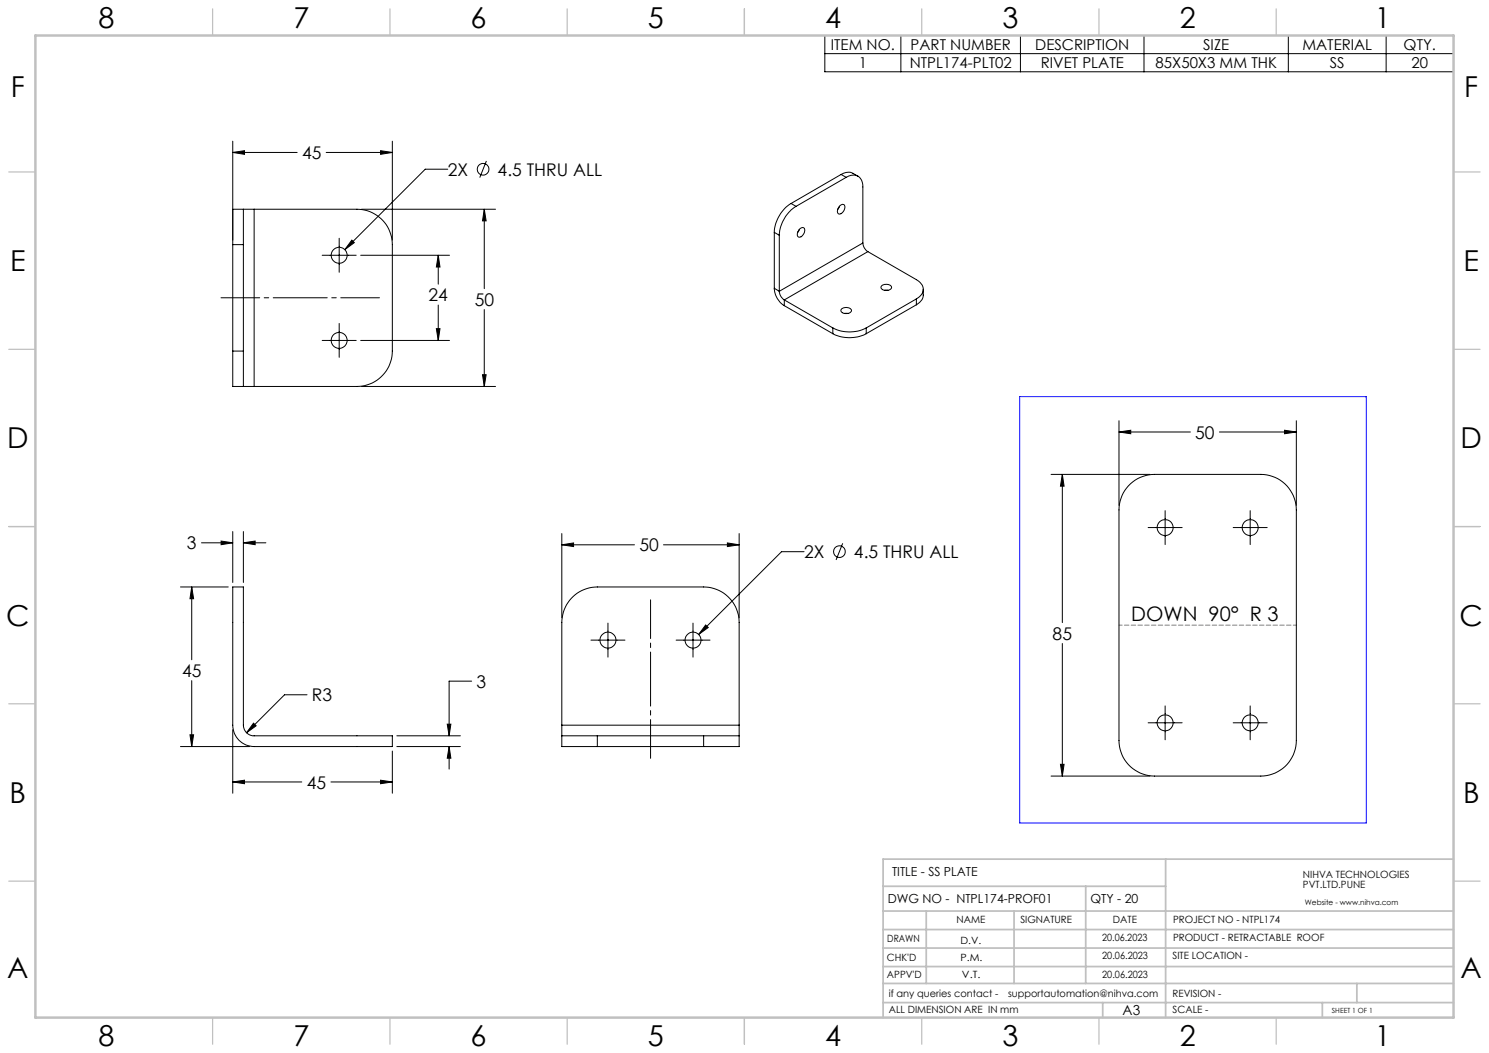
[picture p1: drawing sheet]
<svg xmlns="http://www.w3.org/2000/svg" width="420mm" height="297mm" viewBox="0 0 420 297" stroke-linecap="round" stroke-linejoin="round" font-family="sans-serif">
<g fill="none" stroke="#000" stroke-width=".28">
<path d="M232.7 10h177.3v10.2h-177.3zM232.7 15.1h177.3M254.1 10v10.2M287.8 10v10.2M322.7 10v10.2M363.4 10v10.2M391 10v10.2M65.7 39.8v27.9M110.7 39.8v27.9M65.7 43l3.3-.5v1zM65.7 43h18.1M68.7 59v10"/>
<path d="M68.7 59h-3v10M68.7 59h3M71.7 59h29a10 10 0 0 1 10 10v30a10 10 0 0 1-10 10h-29M71.7 59v50M92 43h18.7M102 59h37.8M107.4 42.5l3.3 .5-3.3 .5zM126.3 47.7h-6.4l-22.6 22.7M136.6 59l.5 3.3h-1zM136.6 59v22.4M137.2 45.4l-1.9 4.7M223.1 57.4a10.4 10.4 0 0 0-4.7 8.1"/>
<path d="M223.1 57.4l1.4 .8M224.5 58.2a10.4 10.4 0 0 0-4.7 8.2M236.8 58.2l-.5 .9M236.9 58a.81 .81 0 0 1 1.2-.2 .81 .81 0 0 1 .1 1.2l-.3 .7a.86 .86 0 0 1-.8 .7 .86 .86 0 0 1-.9-.6l.2-1zM237.2 49.2a3.5 3.5 0 0 1 3.4-.3l1.4 .8M237.2 49.2l1.5 .8M237.2 49.2l-14.1 8.2M238.7 50a2.87 2.87 0 0 1 3.3-.3 2.87 2.87 0 0 1 1.4 3v15.8M238.7 50l-14.2 8.2M65.7 69v30M65.7 69h3M68.7 69v30"/>
<path d="M90.9 72h9.6M95.7 67.2v9.6M99.2 67.7l.7 .7-2.6 2zM101.7 72h25.1M123.6 72l.5 3.3h-1zM123.6 72v8.1M218.4 65.5l1.4 .9M218.4 65.5v15.8M219.8 66.4v15.8M225.5 64.7l-.5 .9M225.6 64.6a.78 .78 0 0 1 1.1-.4 .78 .78 0 0 1 .2 1.1l-.3 .9a.87 .87 0 0 1-.8 .7 .87 .87 0 0 1-.9-.5l.2-1.1zM243.4 68.5l.5 1.6 .9 .9"/>
<path d="M243.4 68.5l-23.6 13.7M244.8 71l13.7 7.9a2.87 2.87 0 0 1 1.9 2.7 2.87 2.87 0 0 1-1.9 2.7M244.8 71l-23.6 13.6M65.7 99v10h3M65.7 99h3M68.7 99v10M90.9 96h9.6M95.7 91.2v9.6M101.7 96h25.1M123.1 92.7h1l-.5 3.3zM123.6 86v10M136.6 87.3v21.7"/>
<path d="M218.4 81.3a6 6 0 0 0 2.8 4.9M218.4 81.3l1.4 .9M219.8 82.2l.5 1.5 .9 .9M221.2 84.6l13.7 7.9M221.2 84.6v1.6M221.2 86.2l13.7 7.9M234.9 92.5a10.4 10.4 0 0 0 9.4 0M234.9 94.1a10.4 10.4 0 0 0 9.4 0M234.9 92.5v1.6M237.5 87.1a1.87 1.87 0 0 1 2.7 .5 1.75 1.75 0 0 1-3 0zM238.2 88.4h1M244.3 92.5v1.6"/>
<path d="M248.6 80.7a1.89 1.89 0 0 1 2.9 .4 1.75 1.75 0 0 1-3 0zM249.5 81.9h1M258.5 84.3l-14.2 8.2M258.5 84.3v1.7M258.5 86l-14.2 8.1M260.4 81.6v1.6a3.1 3.1 0 0 1-1.9 2.8M68.7 109h3M102 109h37.8M136.1 105.7h1l-.5 3.3zM315.6 118.7v23.9M365.7 118.7v23.9M296.5 133.8h27.9"/>
<path d="M299.6 133.8l.5 3.3h-1zM299.6 133.8v41.8M315.6 121.8l3.3-.4v.9zM315.6 121.8h20.2M318.9 136.5a10 10 0 0 1 6.7-2.7h30a10 10 0 0 1 10.1 10v65.1a10 10 0 0 1-10.1 10h-30a10 10 0 0 1-10-10v-65.1a10 10 0 0 1 3.3-7.3zM344 121.8h21.7M362.3 121.4l3.4 .4-3.4 .5zM56.8 153.1h8.9M62.4 152.6l3.3 .5-3.3 .5zM65.7 149.9v14.4M68.7 153.1l3.3-.5v1zM68.7 149.9v14.4"/>
<path d="M68.7 153.1h6.3M158.5 153.7l3.3-.6v1.1zM158.5 150.5v23.8M158.5 153.7h20.5M187.1 153.7h21.4M205.2 153.1l3.3 .6-3.3 .5zM208.5 150.5v23.8M226.8 155.6h-6.3l-23.4 23.4M237.7 153.2l-1.9 4.7M323.8 148.8h9.6M328.6 144v9.6M347.8 148.8h9.6"/>
<path d="M352.6 144v9.6M50.9 165.6h13.5M54.1 165.6l.5 3.3h-1zM54.1 165.6v20.5M65.7 165.6h3v38.9a3 3 0 0 0 3 3h39v3.1h-39a6 6 0 0 1-6-6.1zM171.5 175.8v9.5M195.5 175.8v9.5M199 176.3l.8 .7-2.7 2zM54.1 192v18.6M86.6 196h-6.3l-10.8 10.7M133 192.1h-6.3v15.4M166.7 180.5h9.6"/>
<path d="M190.7 180.5h9.6M299.6 181.5v37.4M328.6 199.1v9.6M352.6 199.1v9.6M50.9 210.6h19.5M53.6 207.3h1l-.5 3.3zM65.7 205.8v17.9M71.5 204l.7 .7-2.7 2zM110.7 211.8v11.9M111.9 207.5h18M111.9 210.6h18M126.2 204.3h1l-.5 3.2z"/>
<path d="M126.7 210.6l.5 3.3h-1zM126.7 210.6v6.3M158.5 207.5v3.1h10M158.5 207.5h10M158.5 204.5v3M158.5 204.5v-29a10 10 0 0 1 10-9.9h30a10 10 0 0 1 10 9.9v29M158.5 204.5h50M168.5 207.5h30M168.5 210.6h30M168.5 207.5v3.1M198.5 207.5h10M198.5 207.5v3.1"/>
<path d="M208.5 207.5v3.1h-10M208.5 204.5v3M296.5 218.9h27.9M299.1 215.6h1l-.5 3.3zM323.8 203.9h9.6M347.8 203.9h9.6M65.7 220.6l3.3-.5v.9zM65.7 220.6h19.4M93.3 220.6h17.4M107.4 220.1l3.3 .5-3.3 .4z"/>
<circle cx="136.3" cy="47.7" r="1.65"/>
<circle cx="95.7" cy="72" r="2.25"/>
<circle cx="95.7" cy="96" r="2.24"/>
<circle cx="236.8" cy="155.6" r="1.65"/>
<circle cx="328.6" cy="148.8" r="2.26"/>
<circle cx="352.6" cy="148.8" r="2.26"/>
<circle cx="171.5" cy="180.6" r="2.26"/>
<circle cx="195.5" cy="180.6" r="2.25"/>
<circle cx="328.6" cy="203.9" r="2.26"/>
<circle cx="352.6" cy="203.9" r="2.26"/>
</g>
<path d="M62.3 84h44.7M183.5 169.2v44.7" fill="none" stroke="#000" stroke-width=".28" stroke-dasharray="15.2 1.3 1.3 1.3" stroke-dashoffset="4.3"/>
<path d="M365.7 176.3h-50" fill="none" stroke="#808080" stroke-width=".28" stroke-dasharray="1.3 .6" stroke-dashoffset=".4"/>
<g fill="none" stroke="#c0c0c0" stroke-width=".35">
<path d="M60 2.5v7.5M110 2.5v7.5M160 2.5v7.5M210 2.5v7.5M260 2.5v7.5M310 2.5v7.5M360 2.5v7.5M2.5 48.5h7.5M410 48.5h7.5M2.5 98.5h7.5M410 98.5h7.5M2.5 148.5h7.5"/>
<path d="M410 148.5h7.5M2.5 198.5h7.5M410 198.5h7.5M2.5 248.5h7.5M410 248.5h7.5M60 287v7.5M110 287v7.5M160 287v7.5M210 287v7.5M260 287v7.5M310 287v7.5M360 287v7.5"/>
</g>
<g fill="none" stroke="#c0c0c0" stroke-width=".5">
<path d="M249.1 257h160.9M249.1 250h79.7M261.3 257v20.4M286 257v20.4M306.2 250v27.4M328.8 242.3v44.7M410 242.3h-160.9v44.7M249.1 272.6h160.9M249.1 267.4h160.9M249.1 262.2h160.9M249.1 277.4h160.9M382.7 277.4v5.4"/>
<path d="M249.1 282.8h160.9M311 282.8v4.2M373 282.8v4.2"/>
</g>
<path d="M10 10h400v277h-400z" fill="none" stroke="#c0c0c0" stroke-width=".7"/>
<path d="M287.6 111.9h97.8v120.2h-97.8z" fill="none" stroke="#00f" stroke-width=".28"/>
<path d="M62.4 152.6l3.3 .5-3.3 .5zM68.7 153.1l3.3-.5v1zM126.2 204.3h1l-.5 3.2zM126.7 210.6l.5 3.3h-1zM53.6 207.3h1l-.5 3.3zM54.1 165.6l.5 3.3h-1zM65.7 220.6l3.3-.5v.9zM107.4 220.1l3.3 .5-3.3 .4zM71.5 204l-2 2.7 2.7-2zM158.5 153.7l3.3-.6v1.1zM205.2 153.1l3.3 .6-3.3 .5zM199 176.3l-1.9 2.7 2.7-2zM136.6 59l.5 3.3h-1zM136.1 105.7h1l-.5 3.3zM107.4 42.5l3.3 .5-3.3 .5zM65.7 43l3.3-.5v1zM123.6 72l.5 3.3h-1zM123.1 92.7h1l-.5 3.3zM99.2 67.7l-1.9 2.7 2.6-2zM362.3 121.4l3.4 .4-3.4 .5zM315.6 121.8l3.3-.4v.9zM299.6 133.8l.5 3.3h-1zM299.1 215.6h1l-.5 3.3z" fill="#000"/>
<g font-size="8.1">
<text x="27.8" y="8">8</text>
<text x="82.8" y="8">7</text>
<text x="132.8" y="8">6</text>
<text x="182.8" y="8">5</text>
<text x="232.8" y="8">4</text>
<text x="282.8" y="8">3</text>
<text x="332.8" y="8">2</text>
<text x="387.8" y="8">1</text>
<text x="3" y="27.2">F</text>
<text x="413" y="27.2">F</text>
<text x="2.8" y="76.5">E</text>
<text x="412.8" y="76.5">E</text>
<text x="2" y="126.5">D</text>
<text x="412" y="126.5">D</text>
<text x="1.7" y="176.5">C</text>
<text x="411.7" y="176.5">C</text>
<text x="2.7" y="226.5">B</text>
<text x="412.7" y="226.5">B</text>
<text x="2" y="275.7">A</text>
<text x="412" y="275.7">A</text>
<text x="27.8" y="295">8</text>
<text x="82.8" y="295">7</text>
<text x="132.8" y="295">6</text>
<text x="182.8" y="295">5</text>
<text x="232.8" y="295">4</text>
<text x="282.8" y="295">3</text>
<text x="332.8" y="295">2</text>
<text x="387.8" y="295">1</text>
</g>
<text font-size="5.6" x="319.1" y="175.1">DOWN 90° R 3</text>
<g font-size="4.9">
<text x="85.2" y="44.9">45</text>
<text x="126.3" y="49.6">2X</text>
<text x="140.4" y="49.6">4.5 THRU ALL</text>
<text x="120.9" y="85">24</text>
<text x="133.9" y="86.2">50</text>
<text x="337.1" y="123.7">50</text>
<text x="52.7" y="155">3</text>
<text x="180.3" y="155.5">50</text>
<text x="226.8" y="157.4">2X</text>
<text x="240.9" y="157.4">4.5 THRU ALL</text>
<text x="296.9" y="180.4">85</text>
<text x="51.4" y="190.9">45</text>
<text x="88" y="197.8">R3</text>
<text x="134.4" y="194">3</text>
<text x="86.5" y="222.4">45</text>
</g>
<g font-size="4.2">
<text x="234.4" y="14.1">ITEM NO.</text>
<text x="256.9" y="14.1">PART NUMBER</text>
<text x="292" y="14.1">DESCRIPTION</text>
<text x="339.4" y="14.1">SIZE</text>
<text x="367.4" y="14.1">MATERIAL</text>
<text x="395.9" y="14.1">QTY.</text>
<text x="242.2" y="19.2">1</text>
<text x="256.6" y="19.2">NTPL174-PLT02</text>
<text x="293.6" y="19.2">RIVET PLATE</text>
<text x="326" y="19.2">85X50X3 MM THK</text>
<text x="375.1" y="19.2">SS</text>
<text x="398.2" y="19.2">20</text>
</g>
<text font-size="3.9" x="316.7" y="286.4">A3</text>
<g font-size="3.5">
<text x="251.6" y="247.2">TITLE - SS PLATE</text>
<text x="250.4" y="254.8">DWG NO - NTPL174-PROF01</text>
<text x="307.6" y="254.8">QTY - 20</text>
</g>
<g font-size="2.8">
<text x="367.5" y="247.7">NIHVA TECHNOLOGIES</text>
<text x="367.5" y="250.5">PVT.LTD.PUNE</text>
<text x="269.8" y="260.4">NAME</text>
<text x="287.8" y="260.4">SIGNATURE</text>
<text x="313.9" y="260.5">DATE</text>
<text x="330.9" y="260.5">PROJECT NO - NTPL174</text>
<text x="250.3" y="265.7">DRAWN</text>
<text x="270.9" y="266.1">D.V.</text>
<text x="310.9" y="265.5">20.06.2023</text>
<text x="330.9" y="265.5">PRODUCT - RETRACTABLE ROOF</text>
<text x="250.2" y="271.1">CHK'D</text>
<text x="250.2" y="275.8">APPV'D</text>
<text x="270.9" y="271.1">P.M.</text>
<text x="271.3" y="275.8">V.T.</text>
<text x="310.9" y="270.6">20.06.2023</text>
<text x="310.9" y="275.7">20.06.2023</text>
<text x="330.7" y="270.6">SITE LOCATION -</text>
<text x="250.7" y="281.1">if any queries contact -</text>
<text x="284.3" y="281.1">supportautomation@nihva.com</text>
<text x="330.7" y="281.1">REVISION -</text>
<text x="250.7" y="285.6">ALL DIMENSION ARE IN mm</text>
<text x="330.7" y="285.6">SCALE -</text>
</g>
<text font-size="2.1" x="368.1" y="255.1">Website - www.nihva.com</text>
<text font-size="2" x="375.7" y="285.6">SHEET 1 OF 1</text>
</svg>
